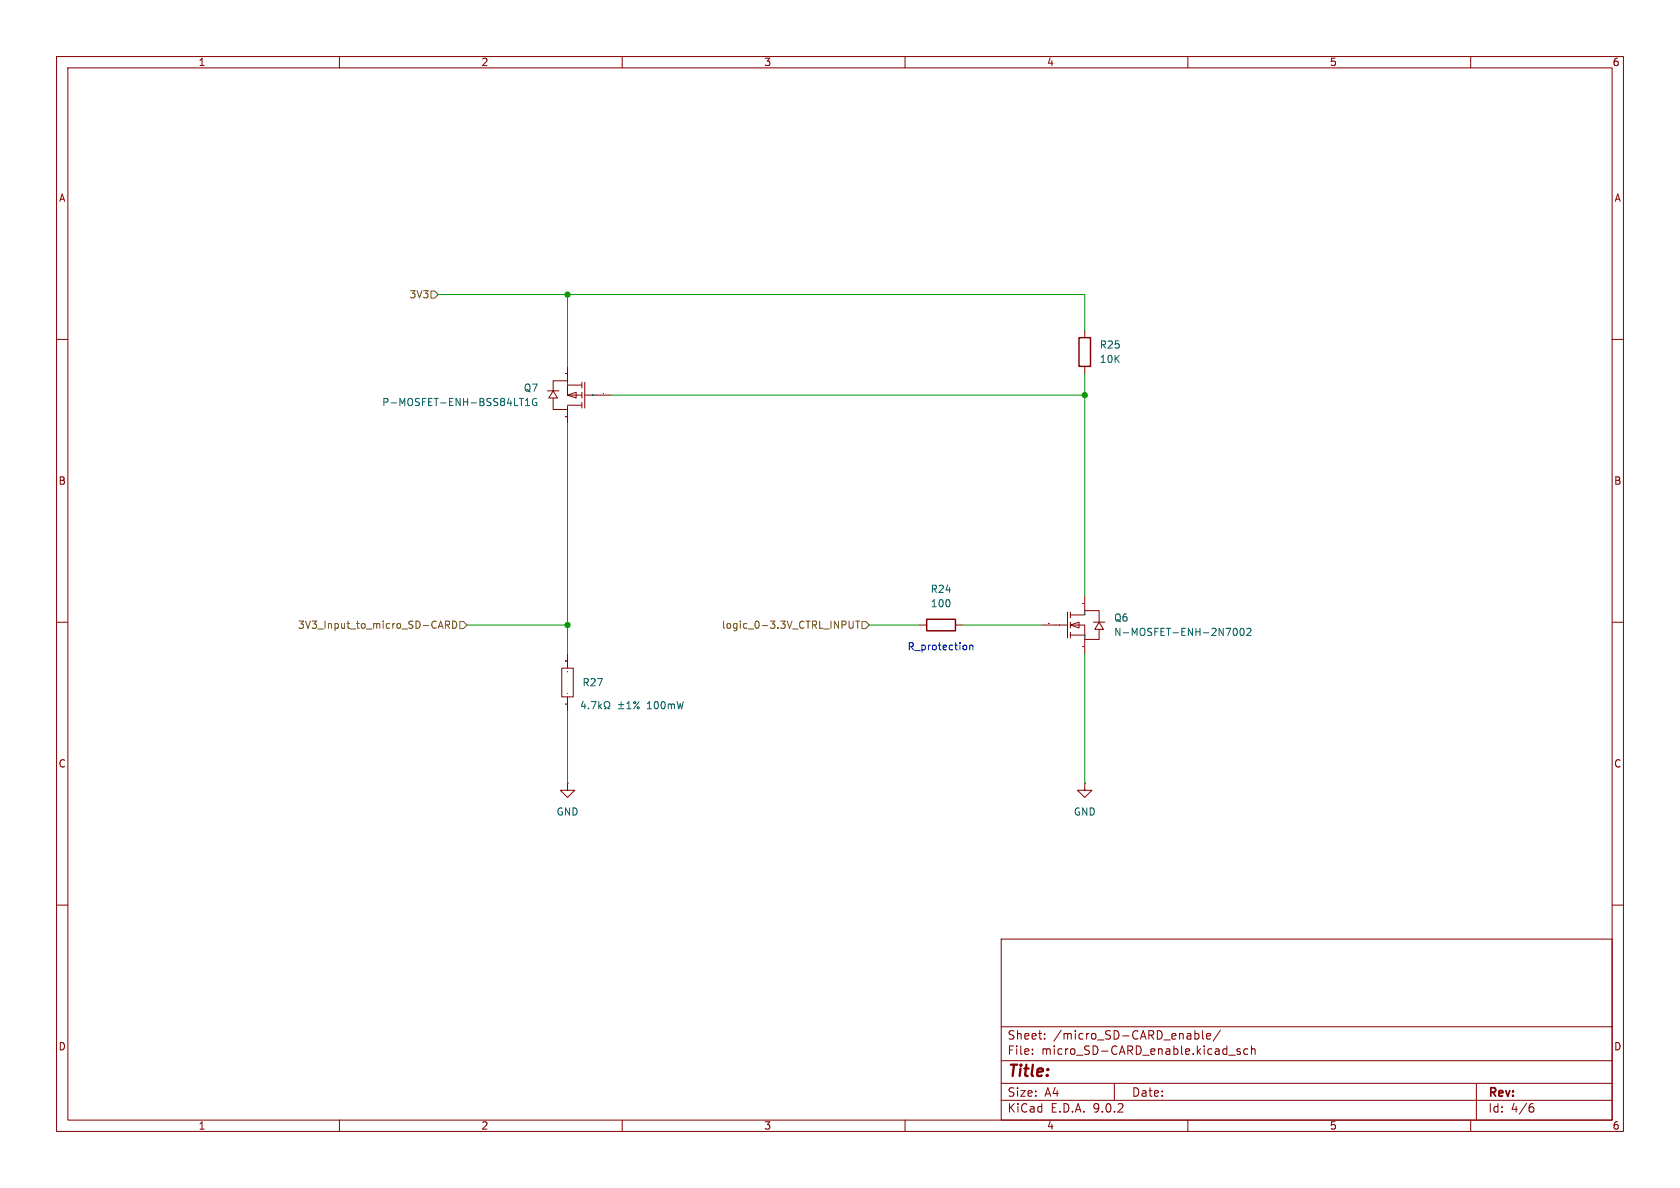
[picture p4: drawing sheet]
<svg xmlns="http://www.w3.org/2000/svg" width="297mm" height="210mm" viewBox="0 0 297 210" stroke-linecap="round" stroke-linejoin="round" font-family="sans-serif">
<g fill="none" stroke="#840000" stroke-width=".18">
<path d="M10 10h277v190h-277zM12 12h273v186h-273zM60 10v2M110 10v2M160 10v2M210 10v2M260 10v2M191.8 58.4v1.3M10 60h2M96.8 69.1h2M97.8 70.4v2h2.5v-.8h2.6M97.8 69.1v-1.8h2.5v2.6h2.6"/>
<path d="M97.8 69.1l.8 1.3h-1.6zM100.3 69.9l1.6-.6v1.1zM100.3 64.8v2.5M100.3 72.4v2.5M100.3 68.1h2.6M102.9 67.6v1M102.9 69.3v1.1M102.9 71.1v1M103.4 69.9h4.5M103.4 67.6v4.5M191.8 64.8v1.2M285 60h2"/>
<path d="M10 110h2M99.3 118.1h2v5.1h-2zM100.3 115.6v2.5M162.6 110.5h1.2M168.9 110.5h1.3M184.1 110.5h4.6M188.7 108.2v4.6M189.2 108.7h2.6v-.7h2.5v2M189.2 110.5l1.6-.5v1zM189.2 110.5h2.6v2.5h2.5v-1.7M189.2 108.2v1M189.2 110v1"/>
<path d="M189.2 111.8v1M189.2 112.3h2.6M191.8 105.4v2.6M191.8 113v2.6M193.3 110h2M194.3 110l.8 1.3h-1.6zM285 110h2M100.3 138.4v1.3h1.3l-1.3 1.3-1.2-1.3h1.2M100.3 138.4h.1M100.3 123.2v2.5M191.8 138.4v1.3h1.2l-1.2 1.3-1.3-1.3h1.3M191.8 138.4h.1"/>
<path d="M10 160h2M177 166h108v32h-108zM285 160h2M60 198v2M110 198v2M160 198v2M177 194.5h108M177 191.5h108M177 187.5h108M177 181.5h108M182.5 186.3v.1M182.5 185.5v.1"/>
<path d="M184.7 183.6v.1M184.7 182.8v.1M197 191.5v3M210 198v2M211.2 182.8l.5-.1 .3 .3v.4l-.2 .2h-.6M212.6 182.2v1.3l.2 .2M213.3 183.2l.7-.1v-.3l-.5-.1-.2 .2 .1 .7h.6M215.7 182.1l-1.2 2M217.2 186.5h1.2M219.2 185.5l-.3-.1-.2 .2v.2l.5 .2v.3h-.5M220.6 185.5l-.4-.1-.3 .3v.4l.1 .2h.6M221.2 185.5l.3-.1 .3 .1 .1 .9"/>
<path d="M221.2 184.9v1.5M260 198v2M261 191.5v6.5M270.6 195.7h.4l.2 .3-.1 .5-.5 .1M271 195.1l-.4 .1"/>
</g>
<path d="M190.8 59.7h2v5.1h-2zM163.8 109.5h5.1v2h-5.1z" fill="none" stroke="#840000" stroke-width=".25"/>
<g fill="none" stroke="#006464" stroke-width=".18">
<path d="M91.8 70.4h.7M92.2 70.4v1.3M92.9 71.7h.7M92.9 70.8l.4-.4v1.3M94.8 70.5a.59 .59 0 0 0-.7 .6 .59 .59 0 0 0 .7 .5l.1-.4h-.2M100.3 67.9h.1M100.3 71.8h.1M104.8 69.9h.1M104.8 69.8h.1M100.3 118.7h.1M187.3 110.5h.1M191.7 108.6h.1"/>
<path d="M191.7 112.4h.1M191.8 108.6h-.1M191.8 112.4h.1M218.1 111.2l.2-.1a.68 .68 0 0 1 .4 .6 .68 .68 0 0 1-.4 .6l-.2-.1-.1-.3zM219.3 111.2l.2-.1a.68 .68 0 0 1 .5 .6 .68 .68 0 0 1-.5 .6l-.2-.1-.1-.3zM220.4 111.2l.5-.1 .3 .3-.8 .9h.8M100.3 122.6h.1M103.1 124l-.3 .9h.8M103.4 124.4v.9M104 125.2v.1M104.5 124h.9l-.6 1.3M105.9 124v1.3"/>
<path d="M106 124.8l.3 .5M106.3 124.4l-.4 .5M106.8 125.3h.3v-.2a.54 .54 0 0 1-.2-.8 .54 .54 0 0 1 .7-.2 .58 .58 0 0 1-.1 1v.2h.3M109.3 125.3h1M109.3 124.6h1M109.8 124.1v1M110.8 125.3h.7M110.8 124.4l.4-.4v1.3M113 124l-1 1.3"/>
<circle cx="112.2" cy="124.2" r=".18"/>
<circle cx="112.8" cy="125.1" r=".18"/>
</g>
<path d="M100 73.7h.1M100.1 73.7h.1M100.1 66h.1M106.7 69.6h.1M100 116.8h.1M100.1 116.8h.1M185.4 110.2h.1M191.5 106.7h.1M191.5 114.3h.1M100.1 124.5h.1" fill="none" stroke="#a90000" stroke-width=".18"/>
<path d="M76.2 51.4h.6l.7 .7-.7 .6h-.6zM77.6 110.7h.6M77.9 109.8l.4 1.3M78.8 110.5l.6-.1 .1-.2-.1-.3-.6-.1v1.3M79.1 110.5l.4 .6M80 109.8a.64 .64 0 0 1 .8 .6 .64 .64 0 0 1-.8 .7zM81.3 109.9h.6l.6 .6-.6 .6h-.6zM150.1 109.8v1l.3 .3 .3-.1 .1-.2v-1M151.3 109.8h.7M151.6 109.8v1.3M152.4 109.9h.6l.7 .6-.7 .6h-.6z" fill="none" stroke="#725600" stroke-width=".18"/>
<path d="M77.5 52.1h114.3v6.3M100.3 52.1v12.7M100.3 74.9v40.7M107.9 69.9h83.9M191.8 66v39.4M82.5 110.5h17.8M153.7 110.5h8.9M170.2 110.5h13.9M191.8 115.6v22.8M100.3 125.7v12.7" fill="none" stroke="#009600" stroke-width=".18"/>
<path d="M170.8 114.2v.6M171.4 114v.9M171.4 114.2l.2-.2 .3 .1 .1 .8" fill="none" stroke="#0000c2" stroke-width=".18"/>
<g fill="#009600" stroke="#009600" stroke-width=".18">
<circle cx="100.3" cy="52.1" r=".46"/>
<circle cx="191.8" cy="69.9" r=".46"/>
<circle cx="100.3" cy="110.5" r=".46"/>
</g>
<text font-size="2.8" fill="#840000" x="178" y="190.9">Title:</text>
<g font-size="2.1" fill="#840000">
<text x="178" y="184">Sheet:</text>
<text x="186.2" y="184">/micro_SD-CARD_enable/</text>
<text x="178" y="186.7">File:</text>
<text x="184.1" y="186.7">micro_SD-CARD_enable.kicad_sch</text>
<text x="178" y="196.9">KiCad</text>
<text x="178" y="194.1">Size:</text>
<text x="184.7" y="194.1">A4</text>
<text x="185.7" y="196.9">E.D.A.</text>
<text x="193.3" y="196.9">9.0.2</text>
<text x="200" y="194.1">Date:</text>
<text x="263" y="194.3">Rev:</text>
<text x="263" y="196.9">Id:</text>
<text x="267.1" y="196.9">4/6</text>
</g>
<g font-size="1.8" fill="#840000">
<text x="35" y="11.9">1</text>
<text x="85" y="11.9">2</text>
<text x="135" y="11.9">3</text>
<text x="185" y="11.9">4</text>
<text x="235" y="11.9">5</text>
<text x="285" y="11.9">6</text>
<text x="10.3" y="35.9">A</text>
<text x="285.3" y="35.9">A</text>
<text x="10.3" y="85.9">B</text>
<text x="285.3" y="85.9">B</text>
<text x="10.3" y="135.9">C</text>
<text x="285.3" y="135.9">C</text>
<text x="10.3" y="185.9">D</text>
<text x="285.3" y="185.9">D</text>
<text x="35" y="199.9">1</text>
<text x="85" y="199.9">2</text>
<text x="135" y="199.9">3</text>
<text x="185" y="199.9">4</text>
<text x="235" y="199.9">5</text>
<text x="285" y="199.9">6</text>
</g>
<g font-size="1.8" fill="#725600">
<text x="72.3" y="52.9">3V3</text>
<text x="52.6" y="111.4">3V3_Input_to_micro_SD-CARD</text>
<text x="127.5" y="111.4">logic_0-3.3V_CTRL_INPUT</text>
</g>
<g font-size="1.8" fill="#006464">
<text x="194.3" y="61.8">R25</text>
<text x="194.3" y="64.4">10K</text>
<text x="67.5" y="72">P-MOSFET-ENH-BSS84LT1G</text>
<text x="92.5" y="69.4">Q7</text>
<text x="164.4" y="105">R24</text>
<text x="164.5" y="107.5">100</text>
<text x="196.9" y="112.6">N-MOSFET-ENH-2N7002</text>
<text x="196.9" y="110.1">Q6</text>
<text x="102.9" y="121.5">R27</text>
<text x="114.5" y="125.6">100mW</text>
<text x="98.3" y="144.4">GND</text>
<text x="189.7" y="144.4">GND</text>
</g>
<text font-size="1.8" fill="#0000c2" x="160.3" y="115.2">R_protection</text>
</svg>
